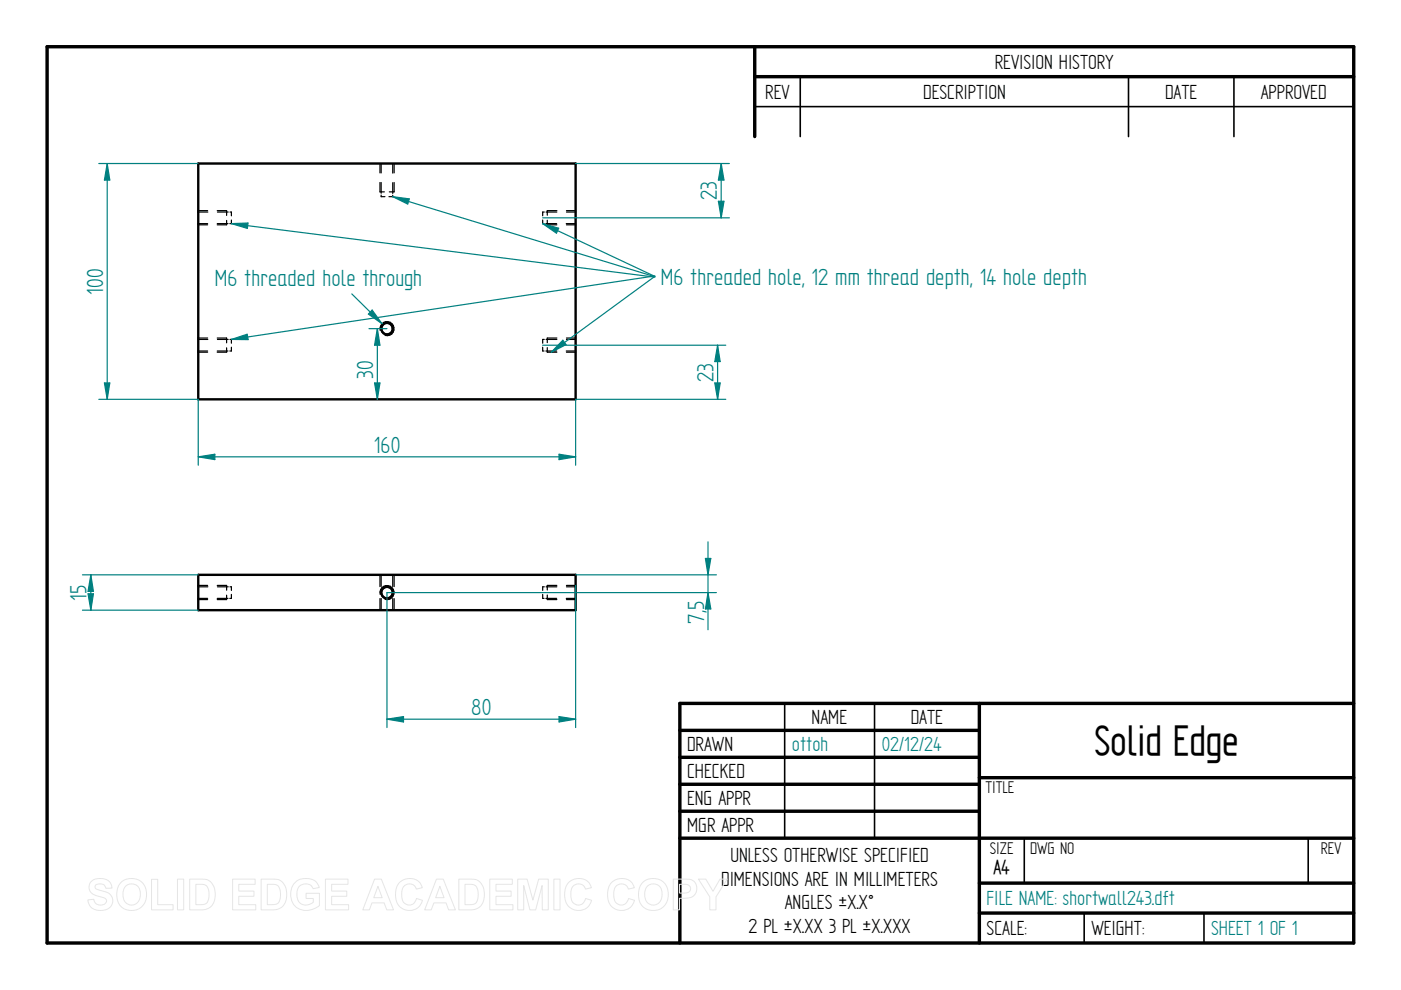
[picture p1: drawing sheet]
<svg xmlns="http://www.w3.org/2000/svg" width="297mm" height="210mm" viewBox="0 0 297 210" stroke-linecap="round" stroke-linejoin="round" font-family="sans-serif">
<g fill="none" stroke="#000" stroke-width=".72">
<path d="M10 9.9h277v190h-277zM160 9.9v19.1M160 16.3h127M144.1 154.9h63.5M207.6 149.1v50.8M287 149.1h-142.9v50.8M144.1 160.6h63.5M144.1 166.3h63.5M144.1 172h63.5M144.1 177.7h142.9M207.6 164.9h79.4M207.6 187.2h79.4"/>
<path d="M207.6 193.6h79.4"/>
</g>
<path d="M169.7 16.3v12.7M239.3 16.3v12.7M261.6 16.3v12.7M160 22.6h127M166.4 149.1v28.6M185.4 149.1v28.6M217.2 177.8v9.4M277.4 177.8v9.4M229.9 193.6v6.3M255.3 193.6v6.3" fill="none" stroke="#000" stroke-width=".34"/>
<g fill="none" stroke="#000" stroke-width=".51">
<path d="M42 34.7h80v50h-80zM42 121.9h80v7.5h-80z"/>
<circle cx="82" cy="69.7" r="1.22"/>
<circle cx="82.1" cy="125.6" r="1.24"/>
</g>
<g fill="none" stroke="#000" stroke-width=".25">
<path d="M80.6 34.7v2M80.6 38.7v2h.9M80.8 34.7v2M80.8 38.7v2.3M83.3 34.7v2M83.3 38.7v2.3M83.6 34.7v2M83.6 38.7v2h-1.1M42 47.4h2M42 45h2.1M42 47.7h2M42 44.7h2"/>
<path d="M46.1 47.4h2.2M46.1 44.7h1.9v1M46.1 45h2.3M48 46.7v1h-1.9M48.8 45h.3v.8M49.1 46.7v.7h-.4M80.8 41.4v.3h.8M83.3 41.4v.3h-.8M115.1 46.7v.7h.3M115.4 45h-.3v.8M115.7 47.4h2.3M115.8 45h2.3"/>
<path d="M116 46.7v1h2.1M118.1 44.7h-2.1v.9M120.1 47.4h1.9M120.1 45h1.9M120.1 44.7h1.9M120.1 47.7h1.9M42 74.4h2M42 72h2.1M42 71.7h2M42 74.7h2M46.1 74.4h2.2M46.1 71.7h1.9v1"/>
<path d="M46.1 72h2.3M48 73.7v1h-1.9M48.8 72h.3v.8M49.1 73.6v.8h-.4M80.6 70.1a1.49 1.49 0 0 1 1.3-1.9 1.49 1.49 0 0 1 1.6 1.6 1.49 1.49 0 0 1-1.8 1.3M115.1 73.6v.8h.3M115.4 72h-.3v.8M115.7 74.4h2.3M115.8 72h2.3M116 73.7v1h2.1M118.1 71.7h-2.1v.9M120.1 74.4h1.9"/>
<path d="M120.1 71.7h1.9M120.1 74.7h1.9M120.1 72h1.9M42 126.9h2M42 127.1h2M42 124.4h2.1M42 124.1h2M46.1 124.1h1.9v1M46.1 126.9h2.2M46.1 124.4h2.3M48 126.2v.9h-1.9M48.8 124.4h.3v.8"/>
<path d="M49.1 126v.9h-.4M80.6 121.9v2.5M80.6 126.9v2.5M80.6 126a1.49 1.49 0 0 1 1.3-1.8 1.49 1.49 0 0 1 1.6 1.6 1.49 1.49 0 0 1-1.8 1.3M80.8 121.9v2.4M80.8 126.9v2.5M83.3 121.9v2.5M83.3 126.9v2.5M83.6 121.9v2.5M83.6 126.9v2.5M115.1 126v.9h.3M115.4 124.4h-.3v.8"/>
<path d="M115.7 126.9h2.3M115.8 124.4h2.3M116 126.2v.9h2.1M118.1 124.1h-2.1v1M120.1 126.9h1.9M120.1 124.1h1.9M120.1 127.1h1.9M120.1 124.4h1.9"/>
</g>
<path d="M17.5 121.9h24.5M17.5 129.4h24.5M19.3 121.9l.5 3.5h-1.1z" fill="none" stroke="#008080" stroke-width=".25"/>
<path d="M19.3 121.9l.5 3.5h-1.1z" fill="#008080"/>
<path d="M18.7 125.9h1.1l-.5 3.5z" fill="none" stroke="#008080" stroke-width=".25"/>
<path d="M18.7 125.9h1.1l-.5 3.5z" fill="#008080"/>
<path d="M19.3 121.9v7.5M82 125.6h69.9M122 121.9h29.9M150.1 125.6l.6 3.5h-1.1z" fill="none" stroke="#008080" stroke-width=".25"/>
<path d="M150.1 125.6l.6 3.5h-1.1z" fill="#008080"/>
<path d="M149.6 118.4h1.1l-.6 3.5z" fill="none" stroke="#008080" stroke-width=".25"/>
<path d="M149.6 118.4h1.1l-.6 3.5z" fill="#008080"/>
<path d="M150.1 114.9v18.6M82 125.6v28.7M122 124.1v30.2M82 152.5l3.6-.6v1.2z" fill="none" stroke="#008080" stroke-width=".25"/>
<path d="M82 152.5l3.6-.6v1.2z" fill="#008080"/>
<path d="M118.5 151.9l3.5 .6-3.5 .6z" fill="none" stroke="#008080" stroke-width=".25"/>
<path d="M118.5 151.9l3.5 .6-3.5 .6z" fill="#008080"/>
<path d="M138.9 58.6l-22 16.1M82 152.5h40" fill="none" stroke="#008080" stroke-width=".25"/>
<path d="M119.3 72.1l.7 1-3.1 1.6z" fill="#008080"/>
<path d="M115.1 47.4l23.7 11.2M119.3 72.1l.7 1-3.1 1.6z" fill="none" stroke="#008080" stroke-width=".25"/>
<path d="M115.1 47.4l3.3 1-.4 1z" fill="#008080"/>
<path d="M83.3 41.7l55.6 17M115.1 47.4l3.3 1-.4 1z" fill="none" stroke="#008080" stroke-width=".25"/>
<path d="M83.3 41.7l3.5 .5-.4 1.1z" fill="#008080"/>
<path d="M49.1 47.4l89.8 11.4M83.3 41.7l3.5 .5-.4 1.1z" fill="none" stroke="#008080" stroke-width=".25"/>
<path d="M49.1 47.4l3.5-.1-.2 1.1z" fill="#008080"/>
<path d="M49.1 47.4l3.5-.1-.2 1.1zM138.9 58.5l-89.8 13.5" fill="none" stroke="#008080" stroke-width=".25"/>
<path d="M49.1 72l3.3-1.1 .2 1.1z" fill="#008080"/>
<path d="M21 34.7h21M22.7 34.7l.6 3.5h-1.2zM49.1 72l3.3-1.1 .2 1.1zM21 84.7h21" fill="none" stroke="#008080" stroke-width=".25"/>
<path d="M22.7 34.7l.6 3.5h-1.2z" fill="#008080"/>
<path d="M22.1 81.2h1.2l-.6 3.5z" fill="none" stroke="#008080" stroke-width=".25"/>
<path d="M22.1 81.2h1.2l-.6 3.5z" fill="#008080"/>
<path d="M22.7 34.7v50M122 34.7h32.6M152.9 34.7l.6 3.5h-1.2zM115.1 46.2h39.5" fill="none" stroke="#008080" stroke-width=".25"/>
<path d="M152.9 34.7l.6 3.5h-1.2z" fill="#008080"/>
<path d="M152.3 42.7h1.2l-.6 3.5z" fill="none" stroke="#008080" stroke-width=".25"/>
<path d="M152.3 42.7h1.2l-.6 3.5z" fill="#008080"/>
<path d="M152.9 34.7v11.5M115.1 73.2h38.8M122 84.7h31.9M151.6 81.2h1.1l-.6 3.5z" fill="none" stroke="#008080" stroke-width=".25"/>
<path d="M151.6 81.2h1.1l-.6 3.5z" fill="#008080"/>
<path d="M152.1 73.2l.6 3.5h-1.1z" fill="none" stroke="#008080" stroke-width=".25"/>
<path d="M152.1 73.2l.6 3.5h-1.1z" fill="#008080"/>
<path d="M78.2 69.7h3.8M80 69.7l.6 3.5h-1.2zM152.1 73.2v11.5" fill="none" stroke="#008080" stroke-width=".25"/>
<path d="M80 69.7l.6 3.5h-1.2z" fill="#008080"/>
<path d="M79.4 81.2h1.2l-.6 3.5z" fill="none" stroke="#008080" stroke-width=".25"/>
<path d="M79.4 81.2h1.2l-.6 3.5z" fill="#008080"/>
<path d="M74.6 62.3l6.4 6.3M80 69.7v15" fill="none" stroke="#008080" stroke-width=".25"/>
<path d="M78.9 65.7l2.1 2.9-2.9-2z" fill="#008080"/>
<path d="M78.9 65.7l2.1 2.9-2.9-2zM42 96.9l3.5-.6v1.2zM42 84.7v13.9M122 84.7v13.9" fill="none" stroke="#008080" stroke-width=".25"/>
<path d="M42 96.9l3.5-.6v1.2z" fill="#008080"/>
<path d="M118.5 96.3l3.5 .6-3.5 .6z" fill="none" stroke="#008080" stroke-width=".25"/>
<path d="M118.5 96.3l3.5 .6-3.5 .6z" fill="#008080"/>
<path d="M42 96.9h80" fill="none" stroke="#008080" stroke-width=".25"/>
<g fill="none" stroke="#e6e6e6" stroke-width=".21">
<path d="M19.3 186.9a3.1 3.1 0 0 1 4 .2l.4 1.2h-1.3a1.29 1.29 0 0 0-1-.9 1.29 1.29 0 0 0-1.2 .5l.1 .5 .4 .2a4.8 4.8 0 0 1 2.9 1.4 2.1 2.1 0 0 1-.2 2.3 2.1 2.1 0 0 1-2.1 .7 2.35 2.35 0 0 1-2.7-2.2l1.3-.1a1.41 1.41 0 0 0 1.2 1.2 1.41 1.41 0 0 0 1.5-.9 1.28 1.28 0 0 0-1.3-.9 2.4 2.4 0 0 1-2.4-2l.1-.6zM25.8 186.9a3.3 3.3 0 0 1 3.8-.2 3.3 3.3 0 0 1 1.4 3.6 3.2 3.2 0 0 1-3.6 2.7 3.2 3.2 0 0 1-2.6-3.8 3.1 3.1 0 0 1 1-2.3zM26.6 188a1.87 1.87 0 0 1 2.2-.4 1.87 1.87 0 0 1 1 2 1.88 1.88 0 0 1-1.9 2.3 1.88 1.88 0 0 1-1.8-2.3l.1-.8zM32.1 186.4h1.3v5.4h3.3v1.1h-4.6zM37.6 186.4h1.3v6.5h-1.3zM40.2 186.4h2.4a2.79 2.79 0 0 1 3 3.3 2.8 2.8 0 0 1-2.9 3.2h-2.5zM41.5 187.5a2.64 2.64 0 0 1 2.4 .5 3.3 3.3 0 0 1-.2 3.6l-.9 .2h-1.3zM49.3 186.4h4.8v1.1h-3.5v1.4h3.2v1.1h-3.2v1.8h3.6v1.1h-4.9zM55.4 186.4h2.3a2.79 2.79 0 0 1 3.1 3.3 2.8 2.8 0 0 1-3 3.2h-2.4zM56.7 187.5a2.64 2.64 0 0 1 2.4 .5 3.3 3.3 0 0 1-.3 3.6l-.8 .2h-1.3zM62.4 187.2a3.4 3.4 0 0 1 4.9 .2l.4 .8-1.3 .2a1.83 1.83 0 0 0-2.2-.9 1.83 1.83 0 0 0-1.3 2.1 2.02 2.02 0 0 0 1.1 2.1 2.02 2.02 0 0 0 2.4-.4v-.8h-1.5v-1.1h2.8v2.6a3.6 3.6 0 0 1-5.8-1 4 4 0 0 1 .5-3.8zM69 186.4h4.8v1.1h-3.5v1.4h3.2v1.1h-3.2v1.8h3.6v1.1h-4.9z"/>
<path d="M79.4 186.4h1.5l2.5 6.5h-1.4l-.6-1.5h-2.5l-.6 1.5h-1.4zM80.1 187.9l.9 2.4h-1.8zM84.7 187.2a2.86 2.86 0 0 1 4.8 1l-1.2 .3a1.58 1.58 0 0 0-1.9-1.1 1.58 1.58 0 0 0-1.2 1.8 2.19 2.19 0 0 0 1.2 2.7 1.54 1.54 0 0 0 1.9-1.4l1.3 .4a2.92 2.92 0 0 1-3.4 2.1 2.92 2.92 0 0 1-2.3-3.3l.2-1.5zM92.5 186.4h1.5l2.6 6.5h-1.5l-.5-1.5h-2.6l-.6 1.5h-1.4zM93.3 187.9l.8 2.4h-1.7zM97.3 186.4h2.3a2.79 2.79 0 0 1 3.1 3.3 2.8 2.8 0 0 1-3 3.2h-2.4zM98.6 187.5a2.64 2.64 0 0 1 2.4 .5 3.3 3.3 0 0 1-.3 3.6l-.8 .2h-1.3zM103.8 186.4h4.8v1.1h-3.4v1.4h3.2v1.1h-3.2v1.8h3.6v1.1h-5zM109.8 186.4h2l1.2 4.4 1.2-4.4h2v6.5h-1.2l-.1-5.2-1.3 5.2h-1.3l-1.3-5.2v5.2h-1.2zM117.4 186.4h1.3v6.5h-1.3zM120.5 187.2a2.86 2.86 0 0 1 4.9 1l-1.3 .3a1.58 1.58 0 0 0-1.8-1.1 1.58 1.58 0 0 0-1.3 1.8 2.19 2.19 0 0 0 1.3 2.7 1.54 1.54 0 0 0 1.9-1.4l1.2 .4a2.92 2.92 0 0 1-3.4 2.1 2.92 2.92 0 0 1-2.3-3.3l.2-1.5zM129.6 187.2a2.86 2.86 0 0 1 4.9 1l-1.3 .3a1.58 1.58 0 0 0-1.8-1.1 1.58 1.58 0 0 0-1.3 1.8 2.19 2.19 0 0 0 1.3 2.7 1.54 1.54 0 0 0 1.9-1.4l1.2 .4a2.92 2.92 0 0 1-3.4 2.1 2.92 2.92 0 0 1-2.3-3.3l.2-1.5z"/>
<path d="M136.5 186.9a3.3 3.3 0 0 1 3.7-.2 3.3 3.3 0 0 1 1.5 3.6 3.2 3.2 0 0 1-3.7 2.7 3.2 3.2 0 0 1-2.6-3.8 3.1 3.1 0 0 1 1.1-2.3zM137.2 188a1.87 1.87 0 0 1 2.2-.4 1.87 1.87 0 0 1 1 2 1.88 1.88 0 0 1-1.9 2.3 1.88 1.88 0 0 1-1.8-2.3l.1-.8zM142.7 186.4h2.1a2.49 2.49 0 0 1 2.7 1 2.11 2.11 0 0 1-.1 2.2 2.11 2.11 0 0 1-2.1 .8l-1.2 .1v2.4h-1.4zM144.1 187.5h.6a1.28 1.28 0 0 1 1.7 .9 1.21 1.21 0 0 1-1.6 1h-.7zM148.1 186.4h1.5l1.6 2.6 1.5-2.6h1.5l-2.4 3.8v2.7h-1.3v-2.7z"/>
</g>
<text font-size="10.1" x="232" y="160.1">Solid Edge</text>
<g font-size="5.6" fill="#008080">
<text x="152" y="42.4" transform="rotate(-90 152 42.4)">23</text>
<text x="21.8" y="62.5" transform="rotate(-90 21.8 62.5)">100</text>
<text x="45.5" y="60.6">M6 threaded hole through</text>
<text x="140.1" y="60.3">M6 threaded hole, 12 mm thread depth, 14 hole depth</text>
<text x="79.1" y="80.3" transform="rotate(-90 79.1 80.3)">30</text>
<text x="151.3" y="80.9" transform="rotate(-90 151.3 80.9)">23</text>
<text x="79.2" y="96">160</text>
<text x="18.4" y="127.3" transform="rotate(-90 18.4 127.3)">15</text>
<text x="149.3" y="132.3" transform="rotate(-90 149.3 132.3)">7,5</text>
<text x="99.9" y="151.6">80</text>
</g>
<g font-size="4.9">
<text x="210.9" y="14.6">REVISION HISTORY</text>
<text x="162.2" y="20.9">REV</text>
<text x="195.7" y="20.9">DESCRIPTION</text>
<text x="247" y="20.9">DATE</text>
<text x="267.3" y="20.9">APPROVED</text>
<text x="172.1" y="153.5">NAME</text>
<text x="193.1" y="153.5">DATE</text>
<text x="145.7" y="159.2">DRAWN</text>
<text x="145.7" y="164.9">CHECKED</text>
<text x="145.7" y="170.6">ENG APPR</text>
<text x="145.7" y="176.3">MGR APPR</text>
<text x="154.9" y="182.8">UNLESS OTHERWISE SPECIFIED</text>
<text x="152.9" y="187.8">DIMENSIONS ARE IN MILLIMETERS</text>
<text x="158.7" y="197.7">2 PL ±X.XX 3 PL ±X.XXX</text>
<text x="166.4" y="192.8">ANGLES ±X.X°</text>
<text x="209.2" y="198.2">SCALE:</text>
<text x="231.4" y="198.2">WEIGHT:</text>
</g>
<g font-size="4.9" fill="#008080">
<text x="167.9" y="159.2">ottoh</text>
<text x="186.9" y="159.2">02/12/24</text>
<text x="209.2" y="191.9">FILE NAME: shortwall243.dft</text>
<text x="256.8" y="198.3">SHEET 1 OF 1</text>
</g>
<text font-size="4.8" x="210.6" y="185.2">A4</text>
<g font-size="4.1">
<text x="208.9" y="168.1">TITLE</text>
<text x="209.8" y="181">SIZE</text>
<text x="218.4" y="181">DWG NO</text>
<text x="280" y="181">REV</text>
</g>
</svg>
